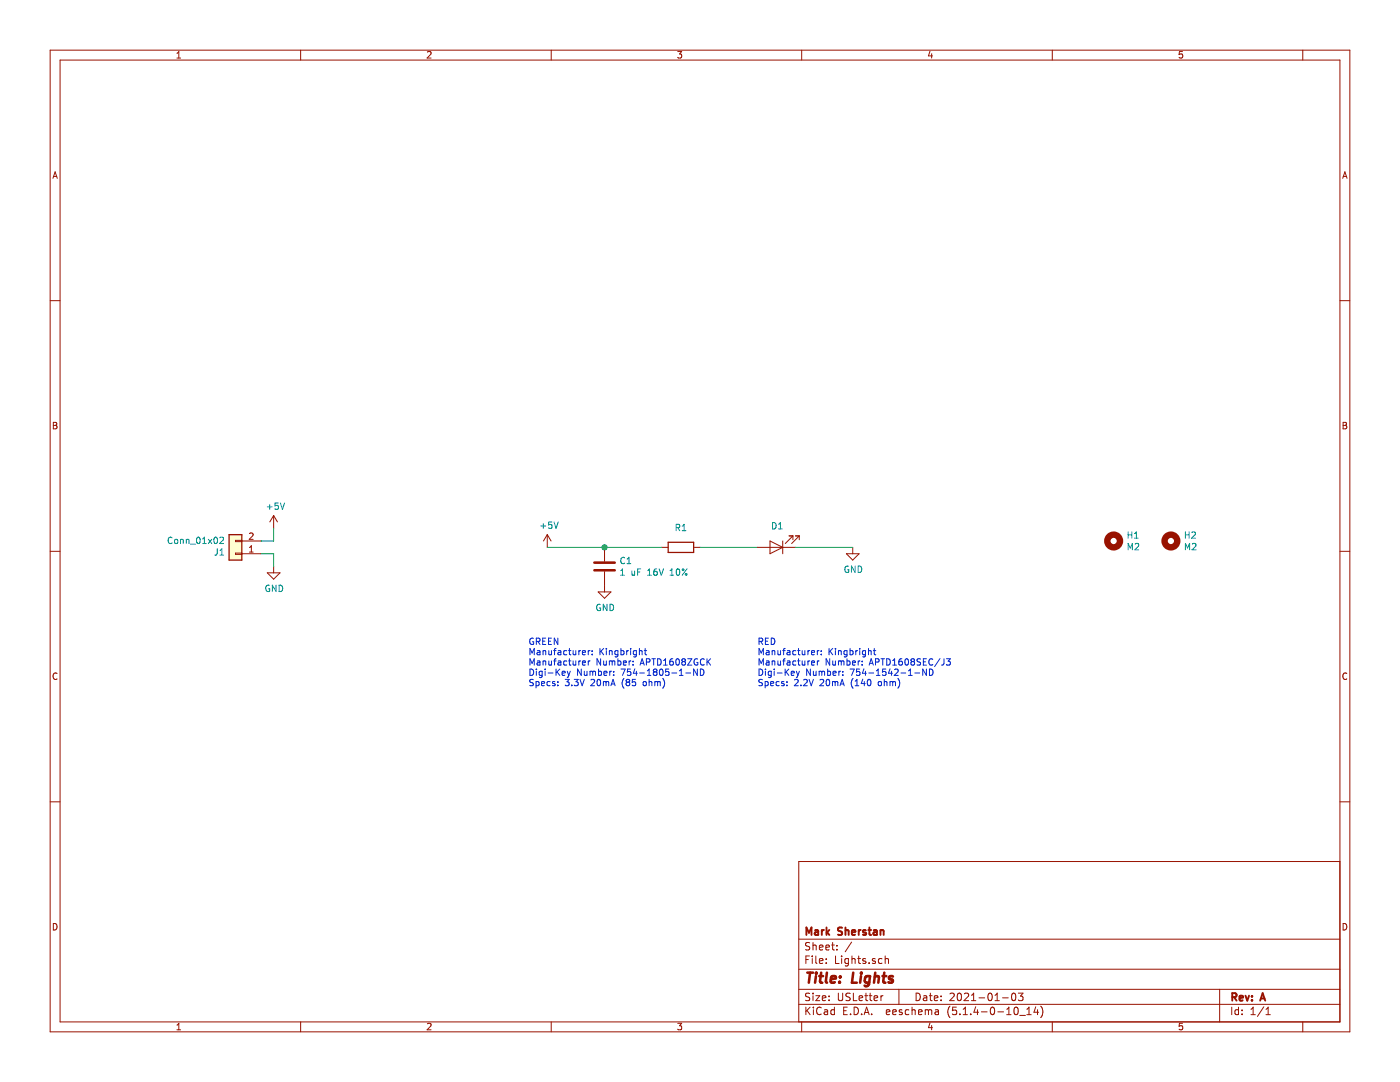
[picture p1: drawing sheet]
EESchema Schematic File Version 4
LIBS:Lights-cache
EELAYER 30 0
EELAYER END
$Descr USLetter 11000 8500
encoding utf-8
Sheet 1 1
Title "Lights"
Date "2021-01-03"
Rev "A"
Comp "Mark Sherstan"
Comment1 ""
Comment2 ""
Comment3 ""
Comment4 ""
$EndDescr
$Comp
L Connector_Generic:Conn_01x02 J1
U 1 1
P 1850 4350
F 0 "J1" H 1930 4342 50  0000 L CNN
F 1 "Conn_01x02" H 1930 4251 50  0000 L CNN
F 2 "Connector_JST:JST_GH_BM02B-GHS-TBT_1x02-1MP_P1.25mm_Vertical" H 1850 4350 50  0001 C CNN
F 3 "~" H 1850 4350 50  0001 C CNN
F 4 "JST Sales America Inc." H 1850 4350 50  0001 C CNN "Manufacturer"
F 5 "BM02B-GHS-TBT(LF)(SN)(N)" H 1850 4350 50  0001 C CNN "Manufacturer #"
F 6 "455-1578-1-ND" H 1850 4350 50  0001 C CNN "Digi-Key #"
F 7 "https://www.digikey.ca/en/products/detail/jst-sales-america-inc/BM02B-GHS-TBT-LF-SN-N/807800" H 1850 4350 50  0001 C CNN "Digi-Key LinkDigi LinkDigi-Key Link"
	1    1850 4350
	-1   0    0    1   
$EndComp
$Comp
L Device:R R1
U 1 1
P 5350 4300
F 0 "R1" V 5500 4300 50  0000 C CNN
F 1 "See Notes" V 5466 4300 50  0001 C CNN
F 2 "Resistor_SMD:R_0603_1608Metric_Pad1.05x0.95mm_HandSolder" V 5280 4300 50  0001 C CNN
F 3 "~" H 5350 4300 50  0001 C CNN
	1    5350 4300
	0    -1   -1   0   
$EndComp
$Comp
L Device:C C1
U 1 1
P 4750 4450
F 0 "C1" H 4865 4496 50  0000 L CNN
F 1 "1 uF 16V 10%" H 4865 4405 50  0000 L CNN
F 2 "Capacitor_SMD:C_0603_1608Metric_Pad1.05x0.95mm_HandSolder" H 4788 4300 50  0001 C CNN
F 3 "~" H 4750 4450 50  0001 C CNN
	1    4750 4450
	1    0    0    -1  
$EndComp
$Comp
L Device:LED D1
U 1 1
P 6100 4300
F 0 "D1" H 6093 4136 50  0000 C CNN
F 1 "See Notes" H 6093 4136 50  0001 C CNN
F 2 "LED_SMD:LED_0603_1608Metric_Pad1.05x0.95mm_HandSolder" H 6100 4300 50  0001 C CNN
F 3 "~" H 6100 4300 50  0001 C CNN
	1    6100 4300
	-1   0    0    1   
$EndComp
$Comp
L Mechanical:MountingHole H1
U 1 1
P 8750 4250
F 0 "H1" H 8850 4296 50  0000 L CNN
F 1 "M2" H 8850 4205 50  0000 L CNN
F 2 "MountingHole:MountingHole_2.2mm_M2_ISO14580_Pad" H 8750 4250 50  0001 C CNN
F 3 "~" H 8750 4250 50  0001 C CNN
	1    8750 4250
	1    0    0    -1  
$EndComp
$Comp
L power:GND #PWR0101
U 1 1
P 6700 4300
F 0 "#PWR0101" H 6700 4050 50  0001 C CNN
F 1 "GND" H 6705 4127 50  0000 C CNN
F 2 "" H 6700 4300 50  0001 C CNN
F 3 "" H 6700 4300 50  0001 C CNN
	1    6700 4300
	1    0    0    -1  
$EndComp
$Comp
L power:+5V #PWR0102
U 1 1
P 2150 4150
F 0 "#PWR0102" H 2150 4000 50  0001 C CNN
F 1 "+5V" H 2165 4323 50  0000 C CNN
F 2 "" H 2150 4150 50  0001 C CNN
F 3 "" H 2150 4150 50  0001 C CNN
	1    2150 4150
	1    0    0    -1  
$EndComp
Wire Wire Line
	2050 4350 2150 4350
Wire Wire Line
	2050 4250 2150 4250
Wire Wire Line
	2150 4250 2150 4150
Wire Wire Line
	2150 4350 2150 4450
$Comp
L power:GND #PWR0103
U 1 1
P 2150 4450
F 0 "#PWR0103" H 2150 4200 50  0001 C CNN
F 1 "GND" H 2155 4277 50  0000 C CNN
F 2 "" H 2150 4450 50  0001 C CNN
F 3 "" H 2150 4450 50  0001 C CNN
	1    2150 4450
	1    0    0    -1  
$EndComp
Wire Wire Line
	4750 4300 5200 4300
Wire Wire Line
	5500 4300 5950 4300
Wire Wire Line
	6250 4300 6700 4300
Wire Wire Line
	4300 4300 4750 4300
$Comp
L power:GND #PWR0104
U 1 1
P 4750 4600
F 0 "#PWR0104" H 4750 4350 50  0001 C CNN
F 1 "GND" H 4755 4427 50  0000 C CNN
F 2 "" H 4750 4600 50  0001 C CNN
F 3 "" H 4750 4600 50  0001 C CNN
	1    4750 4600
	1    0    0    -1  
$EndComp
$Comp
L power:+5V #PWR0105
U 1 1
P 4300 4300
F 0 "#PWR0105" H 4300 4150 50  0001 C CNN
F 1 "+5V" H 4315 4473 50  0000 C CNN
F 2 "" H 4300 4300 50  0001 C CNN
F 3 "" H 4300 4300 50  0001 C CNN
	1    4300 4300
	1    0    0    -1  
$EndComp
Connection ~ 4750 4300
$Comp
L Mechanical:MountingHole H2
U 1 1
P 9200 4250
F 0 "H2" H 9300 4296 50  0000 L CNN
F 1 "M2" H 9300 4205 50  0000 L CNN
F 2 "MountingHole:MountingHole_2.2mm_M2_ISO14580_Pad" H 9200 4250 50  0001 C CNN
F 3 "~" H 9200 4250 50  0001 C CNN
	1    9200 4250
	1    0    0    -1  
$EndComp
Text Notes 4150 5400 0    50   ~ 0
GREEN\nManufacturer: Kingbright\nManufacturer Number: APTD1608ZGCK\nDigi-Key Number: 754-1805-1-ND\nSpecs: 3.3V 20mA (85 ohm)
Text Notes 5950 5400 0    50   ~ 0
RED\nManufacturer: Kingbright\nManufacturer Number: APTD1608SEC/J3\nDigi-Key Number: 754-1542-1-ND\nSpecs: 2.2V 20mA (140 ohm)
$EndSCHEMATC
